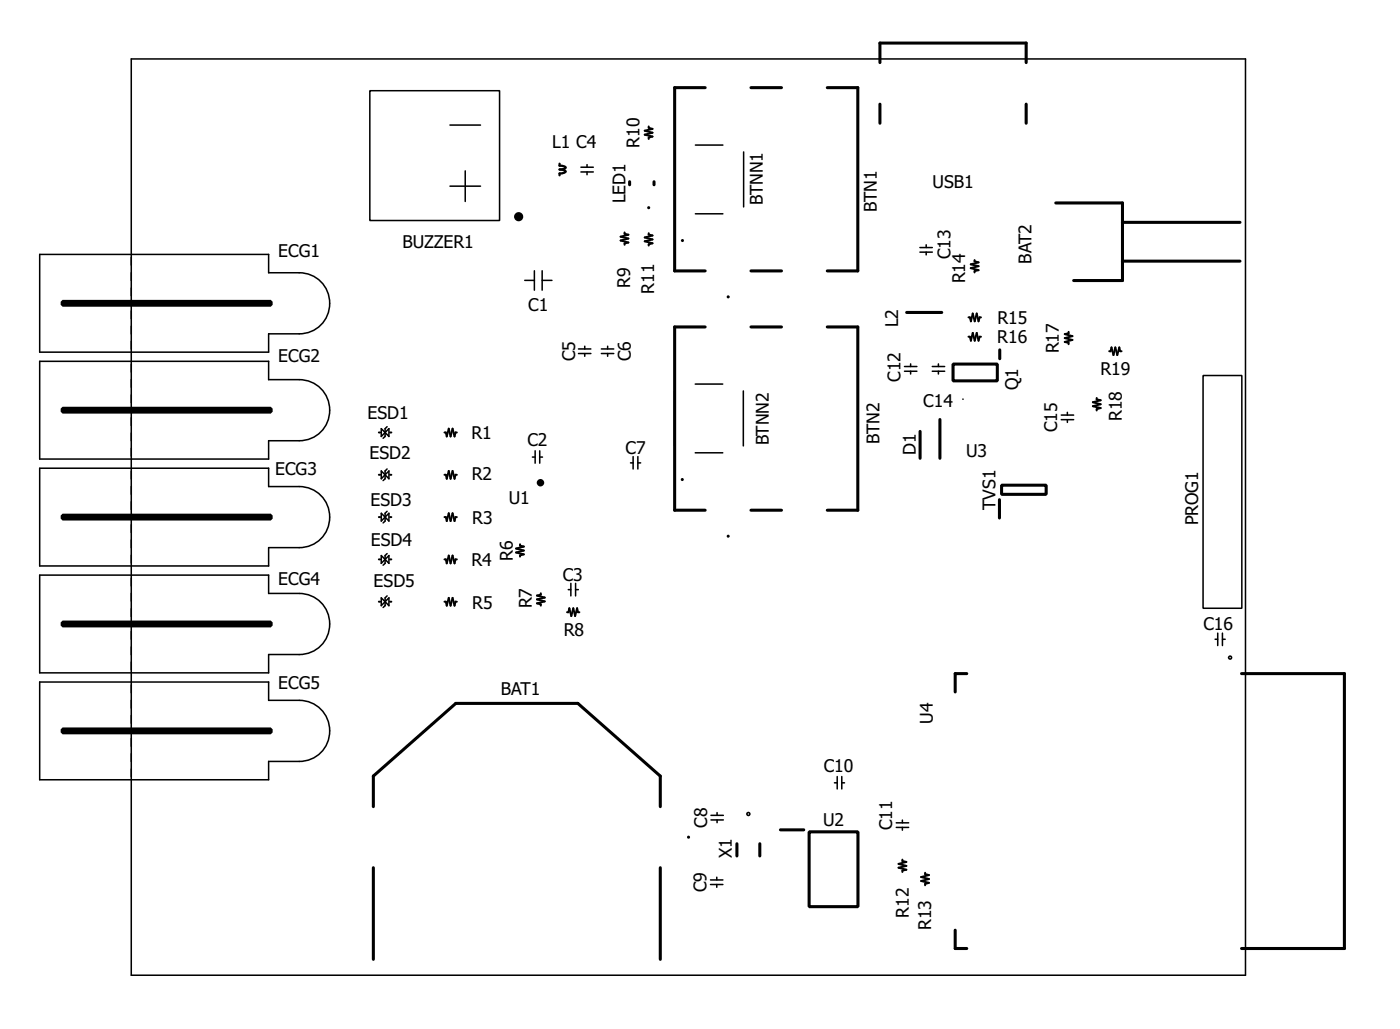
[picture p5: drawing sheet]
<svg xmlns="http://www.w3.org/2000/svg" width="92mm" height="67mm" viewBox="0 0 92 67" stroke-linecap="round" stroke-linejoin="round" font-family="sans-serif">
<g fill="none" stroke="#000" stroke-width=".25">
<path d="M4.1 19.8h13.6v.2h-13.6zM4.1 33.8h13.6v.2h-13.6zM4.1 26.8h13.6v.2h-13.6zM4.1 40.8h13.6v.2h-13.6zM4.1 47.8h13.6v.2h-13.6z"/>
<circle cx="35.4" cy="31.6" r=".12"/>
</g>
<g fill="none" stroke="#000" stroke-width=".1">
<path d="M2.6 16.7h15v1.2h2a2 2 0 0 1 2 2 2 2 0 0 1-2 2h-2v1.2h-15zM8.6 3.9h73v60h-73zM24.2 5.9h8.5v8.5h-8.5zM29.5 12.2h2M29.5 8.2h2M30.5 11.2v2M34.4 18.4h.6M35 17.7v1.3M35.5 17.7v1.3M35.5 18.4h.7M38.1 10.9h.8M38.1 11.3h.8"/>
<path d="M38.5 10.8v.1M38.5 11.3v.1M42.4 13.6h.1M44.2 9.9v3.6M44.7 15.7v.1zM45.6 14h1.8M45.6 9.5h1.8M47.7 19.4v.1zM48.7 9.9v3.6M60.3 16.5h.8M60.3 16.2h.8M60.7 16v.2"/>
<path d="M60.7 16.5v.2M2.6 30.7h15v1.2h2a2 2 0 0 1 2 2 2 2 0 0 1-2 2h-2v1.2h-15zM2.6 23.7h15v1.2h2a2 2 0 0 1 2 2 2 2 0 0 1-2 2h-2v1.2h-15zM2.6 37.7h15v1.2h2a2 2 0 0 1 2 2 2 2 0 0 1-2 2h-2v1.2h-15zM25 28.1l.2 .2-.2 .3zM25 30.8l.2 .3-.2 .2zM25 33.6l.2 .3-.2 .2zM25 36.4l.2 .2-.2 .3zM25 39.1l.2 .3-.2 .3zM25.2 28.3l.3-.2v.5zM25.2 31.1l.3-.3v.5zM25.2 33.9l.3-.3v.5z"/>
<path d="M25.2 36.6l.3-.2v.5zM25.2 39.4l.3-.3v.6zM25.4 27.9l-.2 .2v.5l-.1 .1M25.4 30.7l-.2 .1v.5l-.1 .2M25.4 33.5l-.2 .1v.5l-.1 .1M25.4 36.2l-.2 .2v.5l-.1 .1M25.4 39l-.2 .1v.6l-.1 .1M34.9 29.9h.2M35.1 29.5v.8M35.4 29.5v.8M35.4 29.9h.1M37.2 38.6h.2"/>
<path d="M37.4 38.2v.8M37.7 38.2v.8M37.7 38.6h.2M37.9 23.1h.8M37.9 22.8h.8M38.3 22.7v.1M38.3 23.1v.2M39.4 23.1h.8M39.4 22.8h.8M39.8 22.7v.1M39.8 23.1v.2M41.3 30.3h.2"/>
<path d="M41.5 29.9v.8M41.8 29.9v.8M41.8 30.3h.2M44.2 25.6v3.6M44.6 31.4h.1M45.5 29.6h1.8M45.5 25.1h1.8M47.7 35.1h.1M48.7 25.6v3.6M59.3 24h.8M59.3 24.3h.8M59.7 23.8v.2"/>
<path d="M59.7 24.3v.2M61.1 24h.8M61.1 24.3h.8M61.5 23.8v.2M61.5 24.3v.2M69.5 27.2h.8M69.5 27.5h.8M69.9 27v.2M69.9 27.5v.2M78.8 24.6h2.6v15.2h-2.6zM2.6 44.7h15v1.2h2a2 2 0 0 1 2 2 2 2 0 0 1-2 2h-2v1.2h-15zM46.5 57.6h.9"/>
<path d="M46.5 57.9h.9M46.6 53.7h.8M46.6 53.4h.8M47 57.4v.2M47 57.9v.2M47 53.2v.2M47 53.7v.2M54.7 51.3h.1M54.8 50.8v.9M55.1 50.8v.9M55.1 51.3h.2M58.7 54.2h.8"/>
<path d="M58.7 53.9h.8M59.1 53.7v.2M59.1 54.2v.2M79.6 41.9h.2M79.8 41.5v.8M80.1 41.5v.8M80.1 41.9h.2"/>
<circle cx="45.1" cy="54.8" r=".05"/>
</g>
<g fill="none" stroke="#000" stroke-width=".13">
<path d="M40.9 15.2v.1l.3 .1-.5 .1 .5 .1-.5 .1 .5 .2h-.3v.1M42.5 15.3v.1h.2l-.5 .1 .5 .2-.5 .1 .5 .1-.2 .1v.1M42.5 8.3v.1h.2l-.5 .2 .5 .1-.5 .1 .5 .1-.2 .1v.1M63.8 17v.1l.3 .1-.5 .1 .5 .1-.5 .2 .5 .1h-.3v.1M24.8 39.4h.1M24.8 28.3h.1M24.8 31.1h.1M24.8 33.9h.1M24.8 36.6h.1M25.5 39.4h.1M25.5 28.3h.1M25.5 31.1h.1"/>
<path d="M25.5 33.9h.1M25.5 36.6h.1M29.1 39.4h.1l.1 .3 .1-.6 .1 .6 .1-.6 .2 .6v-.3h.1M29.1 28.3h.1l.1 .3 .1-.5 .1 .5 .1-.5 .2 .5v-.3h.1M29.1 31.1h.1l.1 .2 .1-.5 .1 .5 .1-.5 .2 .5v-.2h.1M29.1 33.9h.1l.1 .2 .1-.5 .1 .5 .1-.5 .2 .5v-.2h.1M29.1 36.6h.1l.1 .3 .1-.5 .1 .5 .1-.5 .2 .5v-.3h.1M34.1 35.6v.1l.2 .1-.5 .1 .5 .1-.5 .2 .5 .1-.2 .1M35.4 38.8v.1l-.2 .1 .5 .1-.5 .1 .5 .2-.5 .1 .2 .1v.1M63.4 20.8h.1l.1 .2 .1-.5 .2 .5 .1-.5 .1 .5 .1-.2h.1M63.4 22h.1l.1 .3 .1-.5 .2 .5 .1-.5 .1 .5 .1-.3h.1M70 21.7v.1l-.2 .1 .5 .1-.5 .1 .5 .2-.5 .1h.2v.1"/>
<path d="M71.8 26.1l.3 .1-.5 .1 .5 .2-.5 .1 .5 .1-.3 .1v.1M72.7 23h.1v-.3l.1 .5 .2-.5 .1 .5 .1-.5 .1 .3h.1M37.1 40.1h.1l.1-.3 .1 .5 .2-.5 .1 .5 .1-.5 .1 .3h.1M59.1 56.3v.1h.3l-.5 .2 .5 .1-.5 .1 .5 .1-.3 .1v.1M60.6 57.1v.1l.3 .1-.6 .1 .6 .2-.6 .1 .6 .1-.3 .1v.1"/>
</g>
<g fill="none" stroke="#000" stroke-width=".2">
<path d="M41.2 11.9v.2M42.8 11.9v.2M46.2 5.7h-2v12h2M49.2 17.7h2M49.2 5.7h2M54.2 5.7h2v12h-2M57.6 4.1v-1.3h9.6v1.3M57.6 6.8v1.3M67.2 6.8v1.3M69.2 13.3h4.3v5.1h-3.2M73.5 14.6h7.7M73.5 17.1h7.7"/>
<path d="M46.2 21.4h-2v12h2M49.2 33.4h2M49.2 21.4h2M54.2 21.4h2v12h-2M59.4 20.5h2.3M60.3 28.2v1.8M61.6 27.5v2.5M62.4 23.8h2.9v1.1h-2.9zM65.5 32.7v1.2M65.5 22.9v.6M65.6 31.8h2.9v.6h-2.9zM24.5 52.8v-2l5.4-4.7h8l5.4 4.7v2"/>
<path d="M24.5 56.8v6M43.3 56.8v6M48.3 55.2v.8M49.8 55.2v.8M51.1 54.3h1.6M53 54.5h3.2v4.9h-3.2zM63.3 44.1h-.7v1.2M80.6 43v.1zM81.3 44.1h6.8v18h-6.8M62.6 60.9v1.2h.7"/>
<circle cx="49" cy="53.3" r=".05"/>
</g>
<circle cx="34" cy="14.2" r=".25" fill="#000" stroke="#000" stroke-width=".1"/>
<circle cx="63.1" cy="26.1" r=".02" fill="none" stroke="#000" stroke-width=".07"/>
<path d="M36.7 10.7v.1l.3 .2-.3 .1 .3 .1-.3 .2v.1" fill="none" stroke="#000" stroke-width=".15"/>
<g font-size="1.4">
<text x="36.2" y="9.7">L1 C4</text>
<text x="41.9" y="9.7" transform="rotate(-90 41.9 9.7)">R10</text>
<text x="18.2" y="16.8">ECG1</text>
<text x="26.4" y="16.2">BUZZER1</text>
<text x="41" y="13.3" transform="rotate(-90 41 13.3)">LED1</text>
<text x="50" y="13.4" transform="rotate(-90 50 13.4)">BTNN1</text>
<text x="57.4" y="13.9" transform="rotate(-90 57.4 13.9)">BTN1</text>
<text x="61.1" y="12.3">USB1</text>
<text x="62.3" y="17" transform="rotate(-90 62.3 17)">C13</text>
<text x="67.6" y="17.3" transform="rotate(-90 67.6 17.3)">BAT2</text>
<text x="18.2" y="23.7">ECG2</text>
<text x="34.6" y="20.4">C1</text>
<text x="37.7" y="23.7" transform="rotate(-90 37.7 23.7)">C5</text>
<text x="41.3" y="18.9" transform="rotate(-90 41.3 18.9)">R9</text>
<text x="41.3" y="23.7" transform="rotate(-90 41.3 23.7)">C6</text>
<text x="42.9" y="19.2" transform="rotate(-90 42.9 19.2)">R11</text>
<text x="58.9" y="21.4" transform="rotate(-90 58.9 21.4)">L2</text>
<text x="63.2" y="18.6" transform="rotate(-90 63.2 18.6)">R14</text>
<text x="65.3" y="22.5">R16</text>
<text x="65.4" y="21.2">R15</text>
<text x="69.4" y="23.1" transform="rotate(-90 69.4 23.1)">R17</text>
<text x="24.1" y="27.4">ESD1</text>
<text x="30.9" y="28.7">R1</text>
<text x="34.5" y="29.2">C2</text>
<text x="41" y="29.7">C7</text>
<text x="50.4" y="29.2" transform="rotate(-90 50.4 29.2)">BTNN2</text>
<text x="57.6" y="29.1" transform="rotate(-90 57.6 29.1)">BTN2</text>
<text x="59" y="25" transform="rotate(-90 59 25)">C12</text>
<text x="60" y="29.8" transform="rotate(-90 60 29.8)">D1</text>
<text x="60.5" y="26.7">C14</text>
<text x="63.3" y="29.9">U3</text>
<text x="66.7" y="25.6" transform="rotate(-90 66.7 25.6)">Q1</text>
<text x="69.3" y="28.3" transform="rotate(-90 69.3 28.3)">C15</text>
<text x="72.1" y="24.6">R19</text>
<text x="73.5" y="27.6" transform="rotate(-90 73.5 27.6)">R18</text>
<text x="18" y="31.1">ECG3</text>
<text x="24.2" y="30.1">ESD2</text>
<text x="24.3" y="33.1">ESD3</text>
<text x="24.3" y="35.8">ESD4</text>
<text x="30.9" y="31.5">R2</text>
<text x="30.9" y="34.3">R3</text>
<text x="33.3" y="33">U1</text>
<text x="65.2" y="33.4" transform="rotate(-90 65.2 33.4)">TVS1</text>
<text x="78.5" y="34.4" transform="rotate(-90 78.5 34.4)">PROG1</text>
<text x="18.2" y="38.3">ECG4</text>
<text x="24.5" y="38.4">ESD5</text>
<text x="30.9" y="37.1">R4</text>
<text x="30.9" y="39.9">R5</text>
<text x="33.6" y="36.7" transform="rotate(-90 33.6 36.7)">R6</text>
<text x="34.8" y="39.8" transform="rotate(-90 34.8 39.8)">R7</text>
<text x="36.9" y="38">C3</text>
<text x="36.9" y="41.7">R8</text>
<text x="78.8" y="41.2">C16</text>
<text x="18.2" y="45.1">ECG5</text>
<text x="32.8" y="45.5">BAT1</text>
<text x="61.1" y="47.4" transform="rotate(-90 61.1 47.4)">U4</text>
<text x="54" y="50.5">C10</text>
<text x="46.3" y="58.4" transform="rotate(-90 46.3 58.4)">C9</text>
<text x="46.3" y="54.2" transform="rotate(-90 46.3 54.2)">C8</text>
<text x="48" y="56.2" transform="rotate(-90 48 56.2)">X1</text>
<text x="53.9" y="54.1">U2</text>
<text x="58.5" y="54.4" transform="rotate(-90 58.5 54.4)">C11</text>
<text x="59.5" y="60.1" transform="rotate(-90 59.5 60.1)">R12</text>
<text x="61" y="60.9" transform="rotate(-90 61 60.9)">R13</text>
</g>
</svg>
